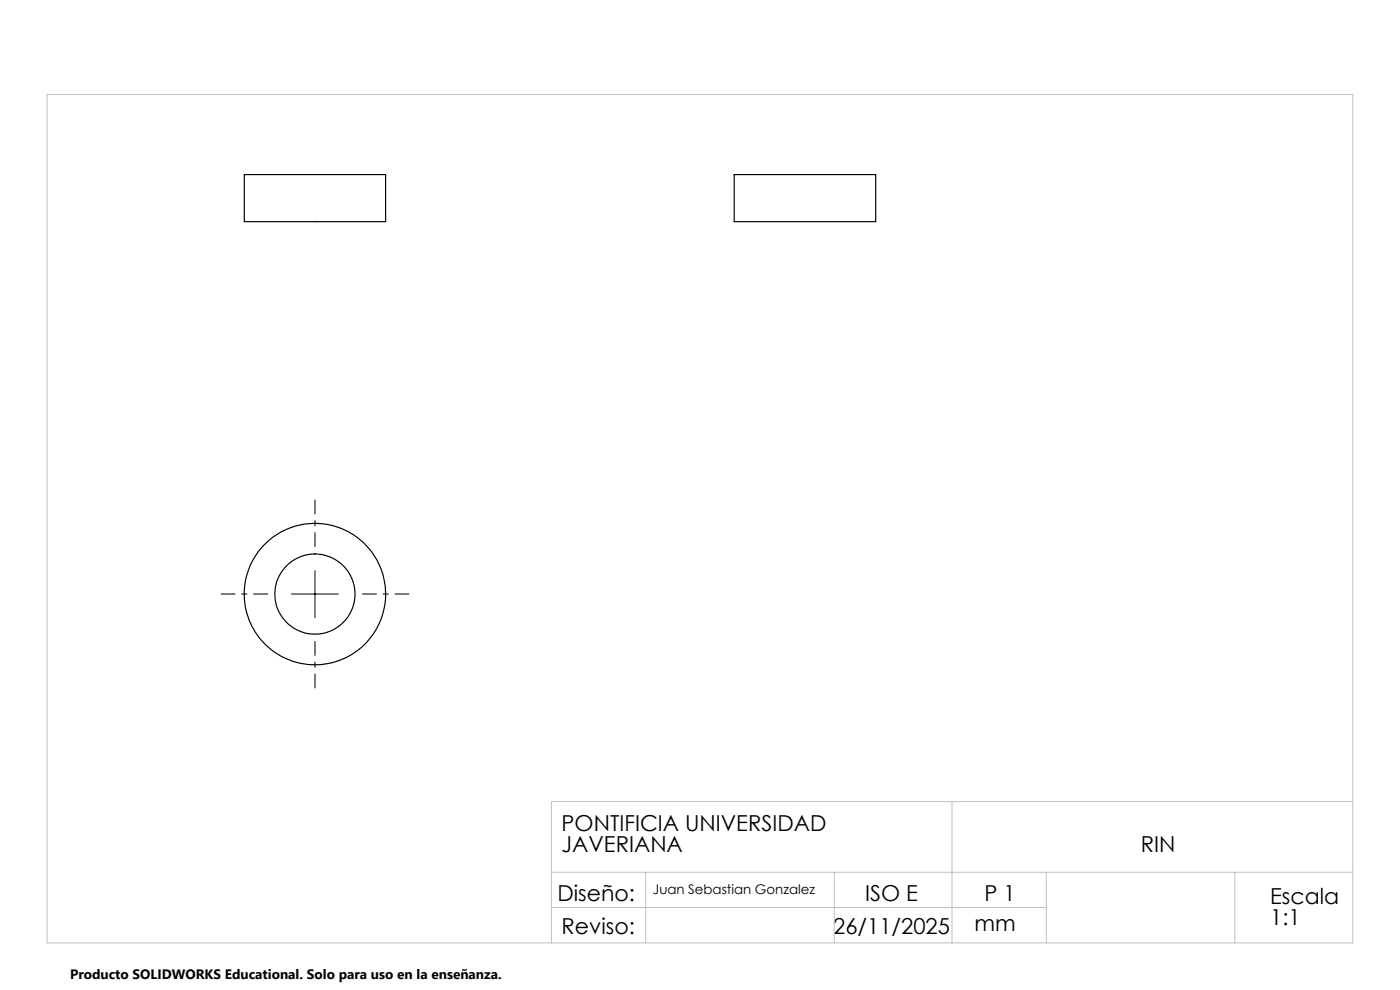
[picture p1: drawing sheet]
<svg xmlns="http://www.w3.org/2000/svg" width="297mm" height="210mm" viewBox="0 0 297 210" stroke-linecap="round" stroke-linejoin="round" font-family="sans-serif">
<g fill="none" stroke="#000" stroke-width=".25">
<path d="M51.8 37h30v10h-30zM155.8 37h30v10h-30z"/>
<circle cx="66.8" cy="126" r="8.5"/>
<circle cx="66.8" cy="126" r="15"/>
</g>
<path d="M66.8 116v-10M56.8 126h-10M66.8 136v10M76.8 126h10" fill="none" stroke="#000" stroke-width=".21" stroke-dasharray="15.2 1.3 1.3 1.3" stroke-dashoffset="12.1" stroke-linecap="butt"/>
<path d="M61.8 126h10M66.8 121v10" fill="none" stroke="#000" stroke-width=".21"/>
<path d="M10 20h277v180h-277zM202 170v30M287 170h-170v30M117 185h170M117 192.5h105M137 185v15M177 185v15M222 185v15M262 185v15" fill="none" stroke="#c0c0c0" stroke-width=".21"/>
<g font-size="4.7">
<text x="119.1" y="176.3">PONTIFICIA UNIVERSIDAD</text>
<text x="119.1" y="180.8">JAVERIANA</text>
<text x="242" y="180.8">RIN</text>
<text x="118.3" y="191.1">Diseño:</text>
<text x="183.5" y="191.1">ISO E</text>
<text x="208.9" y="191.1">P 1</text>
<text x="269.5" y="191.8">Escala</text>
<text x="206.8" y="197.4">mm</text>
<text x="269.5" y="196.3">1:1</text>
<text x="119.1" y="198.2">Reviso:</text>
<text x="176.8" y="198.2">26/11/2025</text>
</g>
<text font-size="2.9" x="14.9" y="207.6">Producto SOLIDWORKS Educational. Solo para uso en la enseñanza.</text>
<text font-size="2.8" x="138.5" y="189.7">Juan Sebastian Gonzalez</text>
</svg>
